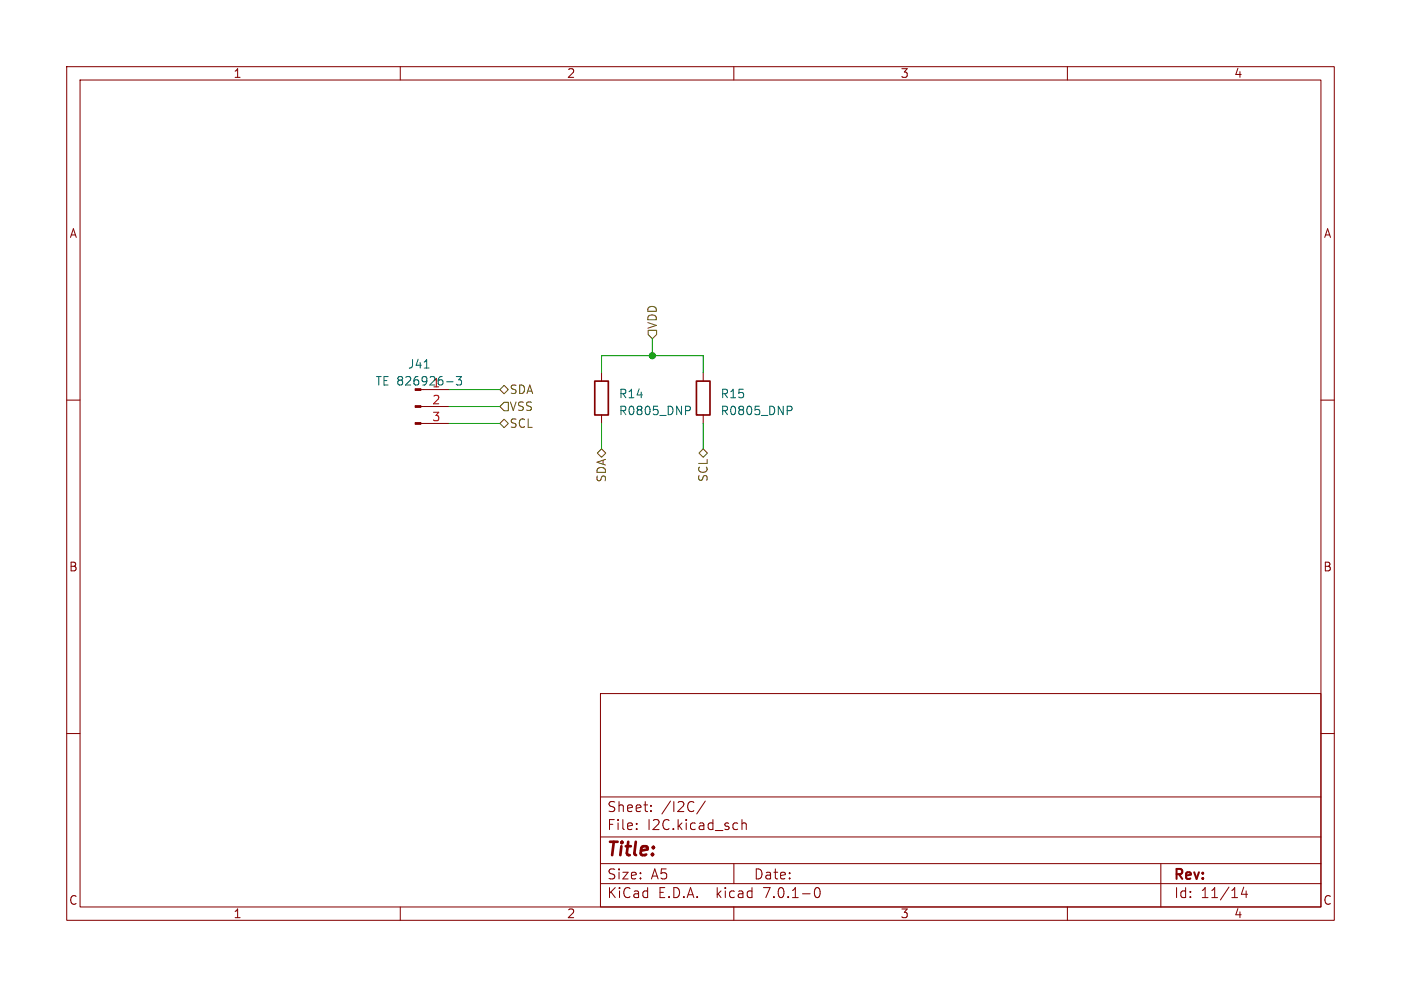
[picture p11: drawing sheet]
<svg xmlns="http://www.w3.org/2000/svg" width="210mm" height="148mm" viewBox="0 0 210 148" stroke-linecap="round" stroke-linejoin="round" font-family="sans-serif">
<g fill="none" stroke="#840000" stroke-width=".15">
<path d="M10 10h190v128h-190zM12 12h186v124h-186zM60 10v2M110 10v2M160 10v2M10 60h2M63.5 58.4h3.8M90.2 55.9v1.3M105.4 55.9v1.3M198 60h2M63.1 63.5h4.2M63.1 61h4.2"/>
<path d="M90.2 62.2v1.3M105.4 62.2v1.3M10 110h2M90 104h108v32h-108zM90 119.5h108M198 110h2M60 136v2M90 132.5h108M90 129.5h108M90 125.5h108M95.4 124.3v.1M95.4 123.5v.1"/>
<path d="M97.6 121.6v.1M97.6 120.8v.1M105.7 120.1l-1.3 2M110 136v2M110 129.5v3M111.2 122.9v1.5M111.2 123.5a.37 .37 0 0 1 .7 .1v.8M122.2 133.2l.4-.1a.94 .94 0 0 1 0 1.5h-.2a.91 .91 0 0 1-.2-1.4zM160 136v2M174 129.5v6.5M186.4 133l-.3 1.1h.9M186.8 133.6v1"/>
</g>
<path d="M89.2 57.2h2v5h-2zM104.4 57.2h2v5h-2z" fill="none" stroke="#840000" stroke-width=".25"/>
<path d="M63.6 55.2h.7M66.9 57.3h1M68.4 56.5h.8l-.4 .5 .3 .1v.5l-.2 .1h-.3l-.2-.1M102.8 60.9h.4l.3 .3-.1 .3-.6 .1M118 60.9h.5l.2 .3-.1 .3-.6 .1" fill="none" stroke="#006464" stroke-width=".15"/>
<g fill="#840000" stroke="#840000" stroke-width=".15">
<path d="M62.2 63.4h.9v.2h-.9z"/>
<path d="M62.2 60.8h.9v.3h-.9z"/>
</g>
<path d="M75.6 57.8l.6 .6-.6 .7-.7-.7zM97.2 49.5h1.2v.7l-.6 .6-.6-.6zM74.9 63.5l.7-.6 .6 .6-.6 .6zM75.6 60.3h.6v1.3h-.6l-.7-.6zM89.5 67.9l.7-.6 .6 .6-.6 .7zM104.8 67.9l.6-.6 .6 .6-.6 .7z" fill="none" stroke="#725600" stroke-width=".15"/>
<path d="M67.3 58.4h7.6M90.2 55.9v-2.6h15.2v2.6M97.8 50.8v2.5M67.3 63.5h7.6M67.3 61h7.6M90.2 63.5v3.8M105.4 63.5v3.8" fill="none" stroke="#009600" stroke-width=".15"/>
<circle cx="97.8" cy="53.3" r=".46" fill="#009600" stroke="#009600" stroke-width=".15"/>
<text font-size="2.8" fill="#840000" x="91" y="128.8">Title:</text>
<g font-size="2.1" fill="#840000">
<text x="91" y="124.6">File:</text>
<text x="91" y="121.9">Sheet:</text>
<text x="97" y="124.6">I2C.kicad_sch</text>
<text x="99.2" y="121.9">/I2C/</text>
<text x="91" y="134.8">KiCad</text>
<text x="91" y="132">Size:</text>
<text x="97.6" y="132">A5</text>
<text x="98.7" y="134.8">E.D.A.</text>
<text x="107.4" y="134.8">kicad</text>
<text x="113" y="132">Date:</text>
<text x="114.5" y="134.8">7.0.1-0</text>
<text x="176" y="132.2">Rev:</text>
<text x="176" y="134.8">Id:</text>
<text x="180" y="134.8">11/14</text>
</g>
<g font-size="1.8" fill="#840000">
<text x="35" y="11.8">1</text>
<text x="85" y="11.8">2</text>
<text x="135" y="11.8">3</text>
<text x="185" y="11.8">4</text>
<text x="10.4" y="35.8">A</text>
<text x="198.4" y="35.8">A</text>
<text x="10.3" y="85.8">B</text>
<text x="198.3" y="85.8">B</text>
<text x="10.3" y="135.8">C</text>
<text x="35" y="137.8">1</text>
<text x="85" y="137.8">2</text>
<text x="135" y="137.8">3</text>
<text x="185" y="137.8">4</text>
<text x="198.3" y="135.8">C</text>
</g>
<g font-size="1.8" fill="#725600">
<text x="98.6" y="49.3" transform="rotate(-90 98.6 49.3)">VDD</text>
<text x="76.4" y="59.2">SDA</text>
<text x="76.4" y="64.3">SCL</text>
<text x="76.4" y="61.8">VSS</text>
<text x="91" y="72.5" transform="rotate(-90 91 72.5)">SDA</text>
<text x="106.2" y="72.4" transform="rotate(-90 106.2 72.4)">SCL</text>
</g>
<g font-size="1.8" fill="#006464">
<text x="56.2" y="58">TE 826926-3</text>
<text x="61.1" y="55.4">J41</text>
<text x="64.7" y="58.2">1</text>
<text x="92.7" y="59.9">R14</text>
<text x="108" y="59.9">R15</text>
<text x="92.7" y="62.4">R0805_DNP</text>
<text x="108" y="62.4">R0805_DNP</text>
</g>
<g font-size="1.8" fill="#a90000">
<text x="64.7" y="60.7">2</text>
<text x="64.7" y="63.2">3</text>
</g>
</svg>
